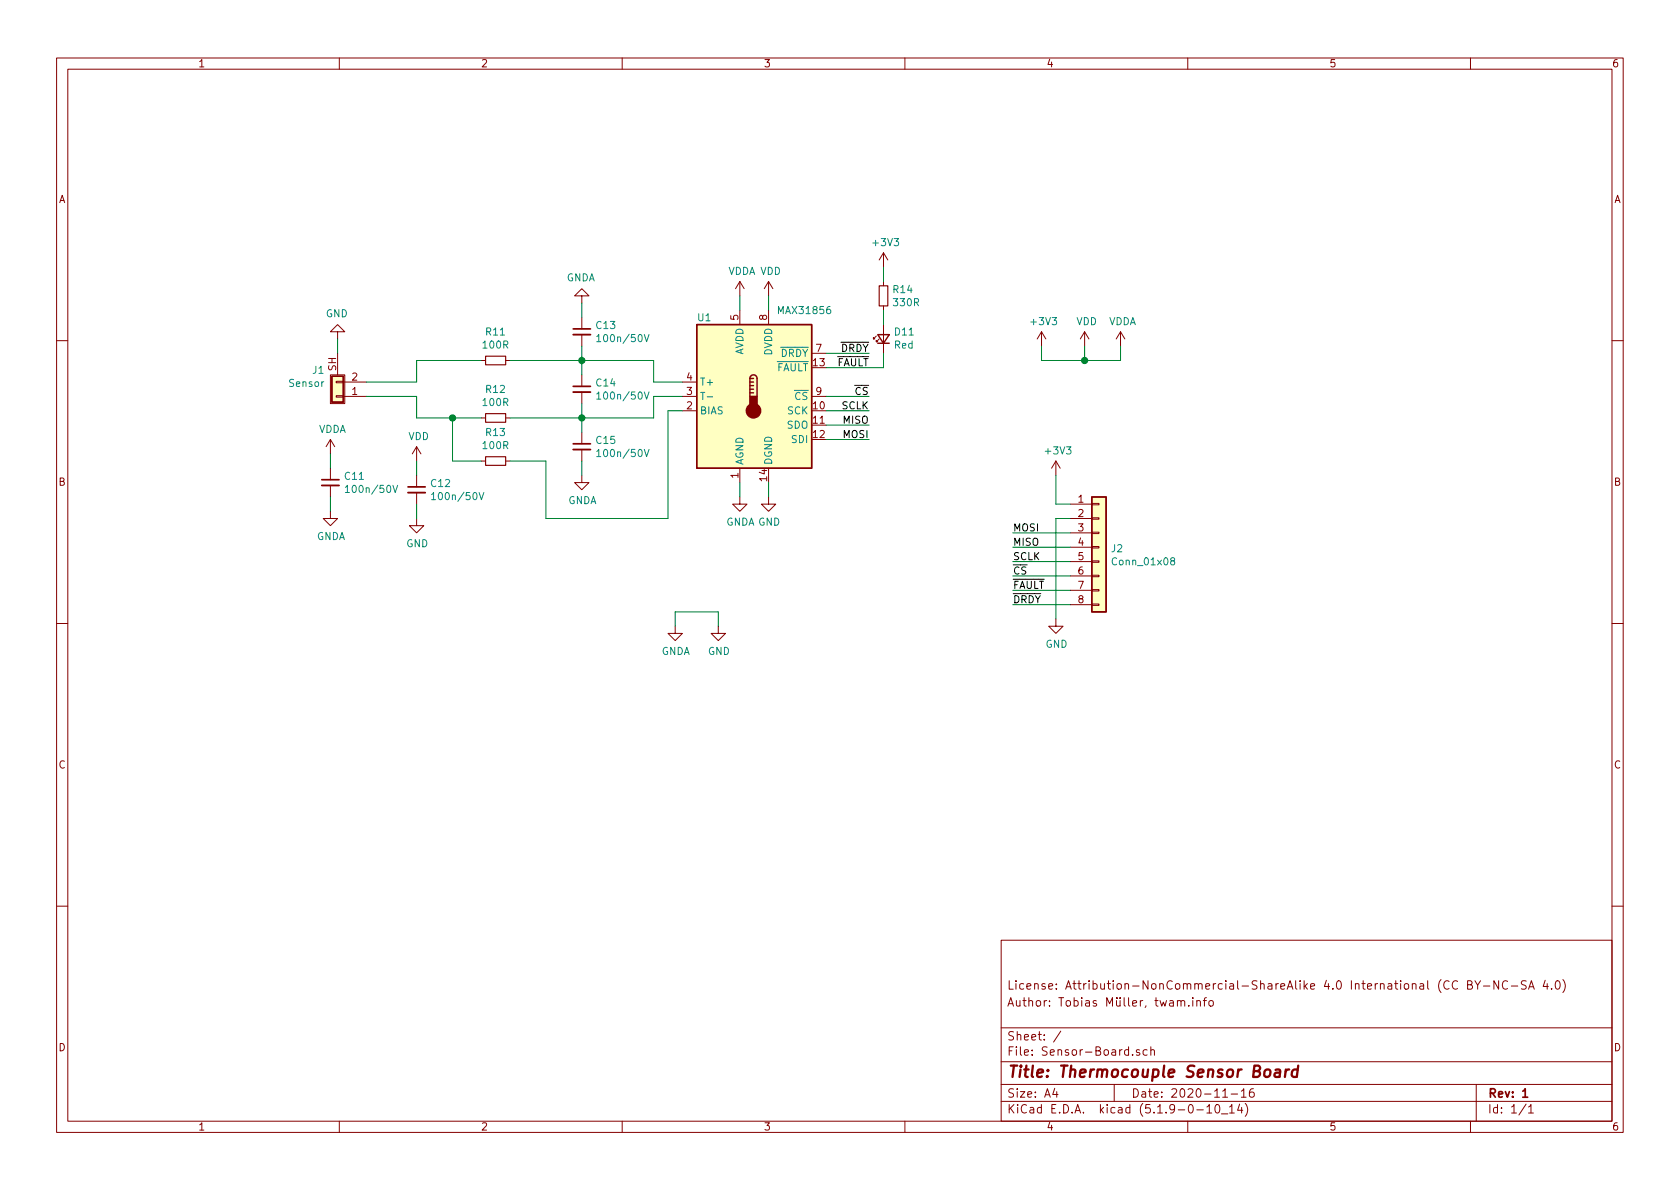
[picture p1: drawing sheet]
EESchema Schematic File Version 4
EELAYER 30 0
EELAYER END
$Descr A4 11693 8268
encoding utf-8
Sheet 1 1
Title "Thermocouple Sensor Board"
Date "2020-11-16"
Rev "1"
Comp ""
Comment1 "Author: Tobias Müller, twam.info"
Comment2 "License: Attribution-NonCommercial-ShareAlike 4.0 International (CC BY-NC-SA 4.0)"
Comment3 ""
Comment4 ""
$EndDescr
$Comp
L Sensor_Temperature:MAX31856 U1
U 1 1
P 5250 2750
F 0 "U1" H 4850 3300 50  0000 L CNN
F 1 "MAX31856" H 5600 3350 50  0000 C CNN
F 2 "Package_SO:TSSOP-14_4.4x5mm_P0.65mm" H 5400 2200 50  0001 L CNN
F 3 "https://datasheets.maximintegrated.com/en/ds/MAX31856.pdf" H 5200 2950 50  0001 C CNN
	1    5250 2750
	1    0    0    -1  
$EndComp
$Comp
L Device:C_Small C12
U 1 1
P 2900 3400
F 0 "C12" H 2992 3446 50  0000 L CNN
F 1 "100n/50V" H 2992 3355 50  0000 L CNN
F 2 "Capacitor_SMD:C_0603_1608Metric" H 2900 3400 50  0001 C CNN
F 3 "~" H 2900 3400 50  0001 C CNN
F 4 "C14663" H 2900 3400 50  0001 C CNN "LCSC"
	1    2900 3400
	1    0    0    -1  
$EndComp
Wire Wire Line
	5150 3450 5150 3350
$Comp
L Device:LED_Small D11
U 1 1
P 6150 2350
F 0 "D11" V 6196 2280 50  0000 R CNN
F 1 "Red" V 6105 2280 50  0000 R CNN
F 2 "LED_SMD:LED_0603_1608Metric" V 6150 2350 50  0001 C CNN
F 3 "~" V 6150 2350 50  0001 C CNN
	1    6150 2350
	0    -1   -1   0   
$EndComp
$Comp
L Device:R_Small R14
U 1 1
P 6150 2050
F 0 "R14" H 6209 2096 50  0000 L CNN
F 1 "330R" H 6209 2005 50  0000 L CNN
F 2 "Resistor_SMD:R_0603_1608Metric" H 6150 2050 50  0001 C CNN
F 3 "~" H 6150 2050 50  0001 C CNN
	1    6150 2050
	1    0    0    -1  
$EndComp
$Comp
L power:+3V3 #PWR0102
U 1 1
P 6150 1850
F 0 "#PWR0102" H 6150 1700 50  0001 C CNN
F 1 "+3V3" H 6165 2023 50  0000 C CNN
F 2 "" H 6150 1850 50  0001 C CNN
F 3 "" H 6150 1850 50  0001 C CNN
	1    6150 1850
	1    0    0    -1  
$EndComp
Wire Wire Line
	6150 1850 6150 1950
Wire Wire Line
	6150 2150 6150 2250
Text Label 6050 2550 2    50   ~ 0
~FAULT
Text Label 6050 2450 2    50   ~ 0
~DRDY
Wire Wire Line
	6050 2450 5750 2450
Text Label 6050 2850 2    50   ~ 0
SCLK
Wire Wire Line
	6050 2850 5750 2850
Text Label 7050 3800 0    50   ~ 0
MISO
Text Label 6050 3050 2    50   ~ 0
MOSI
Wire Wire Line
	6050 3050 5750 3050
Wire Wire Line
	5750 2950 6050 2950
Text Label 6050 2750 2    50   ~ 0
~CS
Wire Wire Line
	6050 2750 5750 2750
$Comp
L power:GND #PWR0103
U 1 1
P 5350 3450
F 0 "#PWR0103" H 5350 3200 50  0001 C CNN
F 1 "GND" H 5355 3277 50  0000 C CNN
F 2 "" H 5350 3450 50  0001 C CNN
F 3 "" H 5350 3450 50  0001 C CNN
	1    5350 3450
	1    0    0    -1  
$EndComp
Wire Wire Line
	5350 3450 5350 3350
$Comp
L Device:C_Small C14
U 1 1
P 4050 2700
F 0 "C14" H 4142 2746 50  0000 L CNN
F 1 "100n/50V" H 4142 2655 50  0000 L CNN
F 2 "Capacitor_SMD:C_0603_1608Metric" H 4050 2700 50  0001 C CNN
F 3 "~" H 4050 2700 50  0001 C CNN
F 4 "C14663" H 4050 2700 50  0001 C CNN "LCSC"
	1    4050 2700
	1    0    0    -1  
$EndComp
Wire Wire Line
	4750 2750 4550 2750
Wire Wire Line
	4550 2750 4550 2900
Wire Wire Line
	4550 2900 4050 2900
Wire Wire Line
	4050 2900 4050 2800
Wire Wire Line
	4050 2500 4550 2500
Wire Wire Line
	4550 2500 4550 2650
Wire Wire Line
	4550 2650 4750 2650
Wire Wire Line
	4050 2600 4050 2500
Wire Wire Line
	4050 2500 4050 2400
Connection ~ 4050 2500
Wire Wire Line
	4050 2900 4050 3000
Connection ~ 4050 2900
$Comp
L Device:C_Small C15
U 1 1
P 4050 3100
F 0 "C15" H 4142 3146 50  0000 L CNN
F 1 "100n/50V" H 4142 3055 50  0000 L CNN
F 2 "Capacitor_SMD:C_0603_1608Metric" H 4050 3100 50  0001 C CNN
F 3 "~" H 4050 3100 50  0001 C CNN
F 4 "C14663" H 4050 3100 50  0001 C CNN "LCSC"
	1    4050 3100
	1    0    0    -1  
$EndComp
$Comp
L Device:C_Small C13
U 1 1
P 4050 2300
F 0 "C13" H 4142 2346 50  0000 L CNN
F 1 "100n/50V" H 4142 2255 50  0000 L CNN
F 2 "Capacitor_SMD:C_0603_1608Metric" H 4050 2300 50  0001 C CNN
F 3 "~" H 4050 2300 50  0001 C CNN
F 4 "C14663" H 4050 2300 50  0001 C CNN "LCSC"
	1    4050 2300
	1    0    0    -1  
$EndComp
$Comp
L Device:R_Small R11
U 1 1
P 3450 2500
F 0 "R11" V 3646 2500 50  0000 C CNN
F 1 "100R" V 3555 2500 50  0000 C CNN
F 2 "Resistor_SMD:R_0603_1608Metric" H 3450 2500 50  0001 C CNN
F 3 "~" H 3450 2500 50  0001 C CNN
	1    3450 2500
	0    -1   -1   0   
$EndComp
$Comp
L Device:R_Small R12
U 1 1
P 3450 2900
F 0 "R12" V 3646 2900 50  0000 C CNN
F 1 "100R" V 3555 2900 50  0000 C CNN
F 2 "Resistor_SMD:R_0603_1608Metric" H 3450 2900 50  0001 C CNN
F 3 "~" H 3450 2900 50  0001 C CNN
	1    3450 2900
	0    -1   -1   0   
$EndComp
Wire Wire Line
	3550 2900 4050 2900
Wire Wire Line
	4050 2500 3550 2500
$Comp
L power:GNDA #PWR0104
U 1 1
P 5150 3450
F 0 "#PWR0104" H 5150 3200 50  0001 C CNN
F 1 "GNDA" H 5155 3277 50  0000 C CNN
F 2 "" H 5150 3450 50  0001 C CNN
F 3 "" H 5150 3450 50  0001 C CNN
	1    5150 3450
	1    0    0    -1  
$EndComp
Wire Wire Line
	4050 3300 4050 3200
$Comp
L power:GNDA #PWR0105
U 1 1
P 4050 2100
F 0 "#PWR0105" H 4050 1850 50  0001 C CNN
F 1 "GNDA" H 4055 1927 50  0000 C CNN
F 2 "" H 4050 2100 50  0001 C CNN
F 3 "" H 4050 2100 50  0001 C CNN
	1    4050 2100
	-1   0    0    1   
$EndComp
Wire Wire Line
	4050 2100 4050 2200
$Comp
L power:GNDA #PWR0106
U 1 1
P 4050 3300
F 0 "#PWR0106" H 4050 3050 50  0001 C CNN
F 1 "GNDA" H 4055 3127 50  0000 C CNN
F 2 "" H 4050 3300 50  0001 C CNN
F 3 "" H 4050 3300 50  0001 C CNN
	1    4050 3300
	1    0    0    -1  
$EndComp
$Comp
L Device:C_Small C11
U 1 1
P 2300 3350
F 0 "C11" H 2392 3396 50  0000 L CNN
F 1 "100n/50V" H 2392 3305 50  0000 L CNN
F 2 "Capacitor_SMD:C_0603_1608Metric" H 2300 3350 50  0001 C CNN
F 3 "~" H 2300 3350 50  0001 C CNN
F 4 "C14663" H 2300 3350 50  0001 C CNN "LCSC"
	1    2300 3350
	1    0    0    -1  
$EndComp
$Comp
L power:GNDA #PWR0107
U 1 1
P 2300 3550
F 0 "#PWR0107" H 2300 3300 50  0001 C CNN
F 1 "GNDA" H 2305 3377 50  0000 C CNN
F 2 "" H 2300 3550 50  0001 C CNN
F 3 "" H 2300 3550 50  0001 C CNN
	1    2300 3550
	1    0    0    -1  
$EndComp
$Comp
L power:GND #PWR0108
U 1 1
P 2900 3600
F 0 "#PWR0108" H 2900 3350 50  0001 C CNN
F 1 "GND" H 2905 3427 50  0000 C CNN
F 2 "" H 2900 3600 50  0001 C CNN
F 3 "" H 2900 3600 50  0001 C CNN
	1    2900 3600
	1    0    0    -1  
$EndComp
Wire Wire Line
	2900 3600 2900 3500
Wire Wire Line
	2300 3450 2300 3550
$Comp
L power:VDDA #PWR0109
U 1 1
P 2300 3150
F 0 "#PWR0109" H 2300 3000 50  0001 C CNN
F 1 "VDDA" H 2315 3323 50  0000 C CNN
F 2 "" H 2300 3150 50  0001 C CNN
F 3 "" H 2300 3150 50  0001 C CNN
	1    2300 3150
	1    0    0    -1  
$EndComp
Wire Wire Line
	2300 3150 2300 3250
$Comp
L power:VDD #PWR0110
U 1 1
P 2900 3200
F 0 "#PWR0110" H 2900 3050 50  0001 C CNN
F 1 "VDD" H 2915 3373 50  0000 C CNN
F 2 "" H 2900 3200 50  0001 C CNN
F 3 "" H 2900 3200 50  0001 C CNN
	1    2900 3200
	1    0    0    -1  
$EndComp
Wire Wire Line
	2900 3200 2900 3300
$Comp
L power:VDDA #PWR0111
U 1 1
P 5150 2050
F 0 "#PWR0111" H 5150 1900 50  0001 C CNN
F 1 "VDDA" H 5165 2223 50  0000 C CNN
F 2 "" H 5150 2050 50  0001 C CNN
F 3 "" H 5150 2050 50  0001 C CNN
	1    5150 2050
	1    0    0    -1  
$EndComp
$Comp
L power:VDD #PWR0112
U 1 1
P 5350 2050
F 0 "#PWR0112" H 5350 1900 50  0001 C CNN
F 1 "VDD" H 5365 2223 50  0000 C CNN
F 2 "" H 5350 2050 50  0001 C CNN
F 3 "" H 5350 2050 50  0001 C CNN
	1    5350 2050
	1    0    0    -1  
$EndComp
Wire Wire Line
	5350 2050 5350 2150
Wire Wire Line
	5150 2050 5150 2150
$Comp
L Device:R_Small R13
U 1 1
P 3450 3200
F 0 "R13" V 3646 3200 50  0000 C CNN
F 1 "100R" V 3555 3200 50  0000 C CNN
F 2 "Resistor_SMD:R_0603_1608Metric" H 3450 3200 50  0001 C CNN
F 3 "~" H 3450 3200 50  0001 C CNN
	1    3450 3200
	0    -1   -1   0   
$EndComp
Wire Wire Line
	3550 3200 3800 3200
Wire Wire Line
	3800 3200 3800 3600
Wire Wire Line
	3800 3600 4650 3600
Wire Wire Line
	4650 3600 4650 2850
Wire Wire Line
	4650 2850 4750 2850
Wire Wire Line
	3350 3200 3150 3200
Wire Wire Line
	3150 3200 3150 2900
Wire Wire Line
	3150 2900 3350 2900
Wire Wire Line
	2900 2650 2900 2500
Wire Wire Line
	2900 2500 3350 2500
Wire Wire Line
	2900 2750 2900 2900
Wire Wire Line
	2900 2900 3150 2900
Connection ~ 3150 2900
$Comp
L Connector_Generic_Shielded:Conn_01x02_Shielded J1
U 1 1
P 2350 2750
F 0 "J1" H 2438 2571 50  0000 L CNN
F 1 "Sensor" H 2438 2662 50  0000 L CNN
F 2 "Connector:PCC-SMP-K" H 2350 2750 50  0001 C CNN
F 3 "~" H 2350 2750 50  0001 C CNN
	1    2350 2750
	-1   0    0    1   
$EndComp
Wire Wire Line
	2550 2650 2900 2650
Wire Wire Line
	2550 2750 2900 2750
Wire Wire Line
	6150 2550 6150 2450
Wire Wire Line
	5750 2550 6150 2550
$Comp
L Connector_Generic:Conn_01x08 J2
U 1 1
P 7650 3800
F 0 "J2" H 7730 3792 50  0000 L CNN
F 1 "Conn_01x08" H 7730 3701 50  0000 L CNN
F 2 "Connector_PinHeader_2.54mm:PinHeader_1x08_P2.54mm_Horizontal" H 7650 3800 50  0001 C CNN
F 3 "~" H 7650 3800 50  0001 C CNN
	1    7650 3800
	1    0    0    -1  
$EndComp
$Comp
L power:GND #PWR0113
U 1 1
P 7350 4300
F 0 "#PWR0113" H 7350 4050 50  0001 C CNN
F 1 "GND" H 7355 4127 50  0000 C CNN
F 2 "" H 7350 4300 50  0001 C CNN
F 3 "" H 7350 4300 50  0001 C CNN
	1    7350 4300
	1    0    0    -1  
$EndComp
Wire Wire Line
	7350 3600 7450 3600
Wire Wire Line
	7350 3600 7350 4300
Wire Wire Line
	7450 3500 7350 3500
$Comp
L power:+3V3 #PWR0114
U 1 1
P 7350 3300
F 0 "#PWR0114" H 7350 3150 50  0001 C CNN
F 1 "+3V3" H 7365 3473 50  0000 C CNN
F 2 "" H 7350 3300 50  0001 C CNN
F 3 "" H 7350 3300 50  0001 C CNN
	1    7350 3300
	1    0    0    -1  
$EndComp
Wire Wire Line
	7350 3300 7350 3500
Text Label 7050 3900 0    50   ~ 0
SCLK
Wire Wire Line
	7050 3700 7450 3700
Text Label 7050 4000 0    50   ~ 0
~CS
Wire Wire Line
	7050 4000 7450 4000
Text Label 7050 4100 0    50   ~ 0
~FAULT
Wire Wire Line
	7050 4100 7450 4100
Text Label 7050 4200 0    50   ~ 0
~DRDY
Wire Wire Line
	7050 4200 7450 4200
Text Label 7050 3700 0    50   ~ 0
MOSI
Text Label 6050 2950 2    50   ~ 0
MISO
Wire Wire Line
	7050 3800 7450 3800
Wire Wire Line
	7450 3900 7050 3900
$Comp
L power:+3V3 #PWR0115
U 1 1
P 7250 2400
F 0 "#PWR0115" H 7250 2250 50  0001 C CNN
F 1 "+3V3" H 7265 2573 50  0000 C CNN
F 2 "" H 7250 2400 50  0001 C CNN
F 3 "" H 7250 2400 50  0001 C CNN
	1    7250 2400
	1    0    0    -1  
$EndComp
$Comp
L power:VDD #PWR0116
U 1 1
P 7550 2400
F 0 "#PWR0116" H 7550 2250 50  0001 C CNN
F 1 "VDD" H 7565 2573 50  0000 C CNN
F 2 "" H 7550 2400 50  0001 C CNN
F 3 "" H 7550 2400 50  0001 C CNN
	1    7550 2400
	1    0    0    -1  
$EndComp
$Comp
L power:VDDA #PWR0117
U 1 1
P 7800 2400
F 0 "#PWR0117" H 7800 2250 50  0001 C CNN
F 1 "VDDA" H 7815 2573 50  0000 C CNN
F 2 "" H 7800 2400 50  0001 C CNN
F 3 "" H 7800 2400 50  0001 C CNN
	1    7800 2400
	1    0    0    -1  
$EndComp
Wire Wire Line
	7800 2400 7800 2500
Wire Wire Line
	7800 2500 7550 2500
Wire Wire Line
	7250 2500 7250 2400
Connection ~ 7550 2500
Wire Wire Line
	7550 2500 7250 2500
Wire Wire Line
	7550 2400 7550 2500
$Comp
L power:GNDA #PWR0118
U 1 1
P 4700 4350
F 0 "#PWR0118" H 4700 4100 50  0001 C CNN
F 1 "GNDA" H 4705 4177 50  0000 C CNN
F 2 "" H 4700 4350 50  0001 C CNN
F 3 "" H 4700 4350 50  0001 C CNN
	1    4700 4350
	1    0    0    -1  
$EndComp
$Comp
L power:GND #PWR0119
U 1 1
P 5000 4350
F 0 "#PWR0119" H 5000 4100 50  0001 C CNN
F 1 "GND" H 5005 4177 50  0000 C CNN
F 2 "" H 5000 4350 50  0001 C CNN
F 3 "" H 5000 4350 50  0001 C CNN
	1    5000 4350
	1    0    0    -1  
$EndComp
Wire Wire Line
	5000 4250 4700 4250
Wire Wire Line
	4700 4250 4700 4350
Wire Wire Line
	5000 4250 5000 4350
Wire Wire Line
	2350 2450 2350 2350
$Comp
L power:GND #PWR?
U 1 1
P 2350 2350
F 0 "#PWR?" H 2350 2100 50  0001 C CNN
F 1 "GND" H 2355 2177 50  0000 C CNN
F 2 "" H 2350 2350 50  0001 C CNN
F 3 "" H 2350 2350 50  0001 C CNN
	1    2350 2350
	-1   0    0    1   
$EndComp
$EndSCHEMATC
